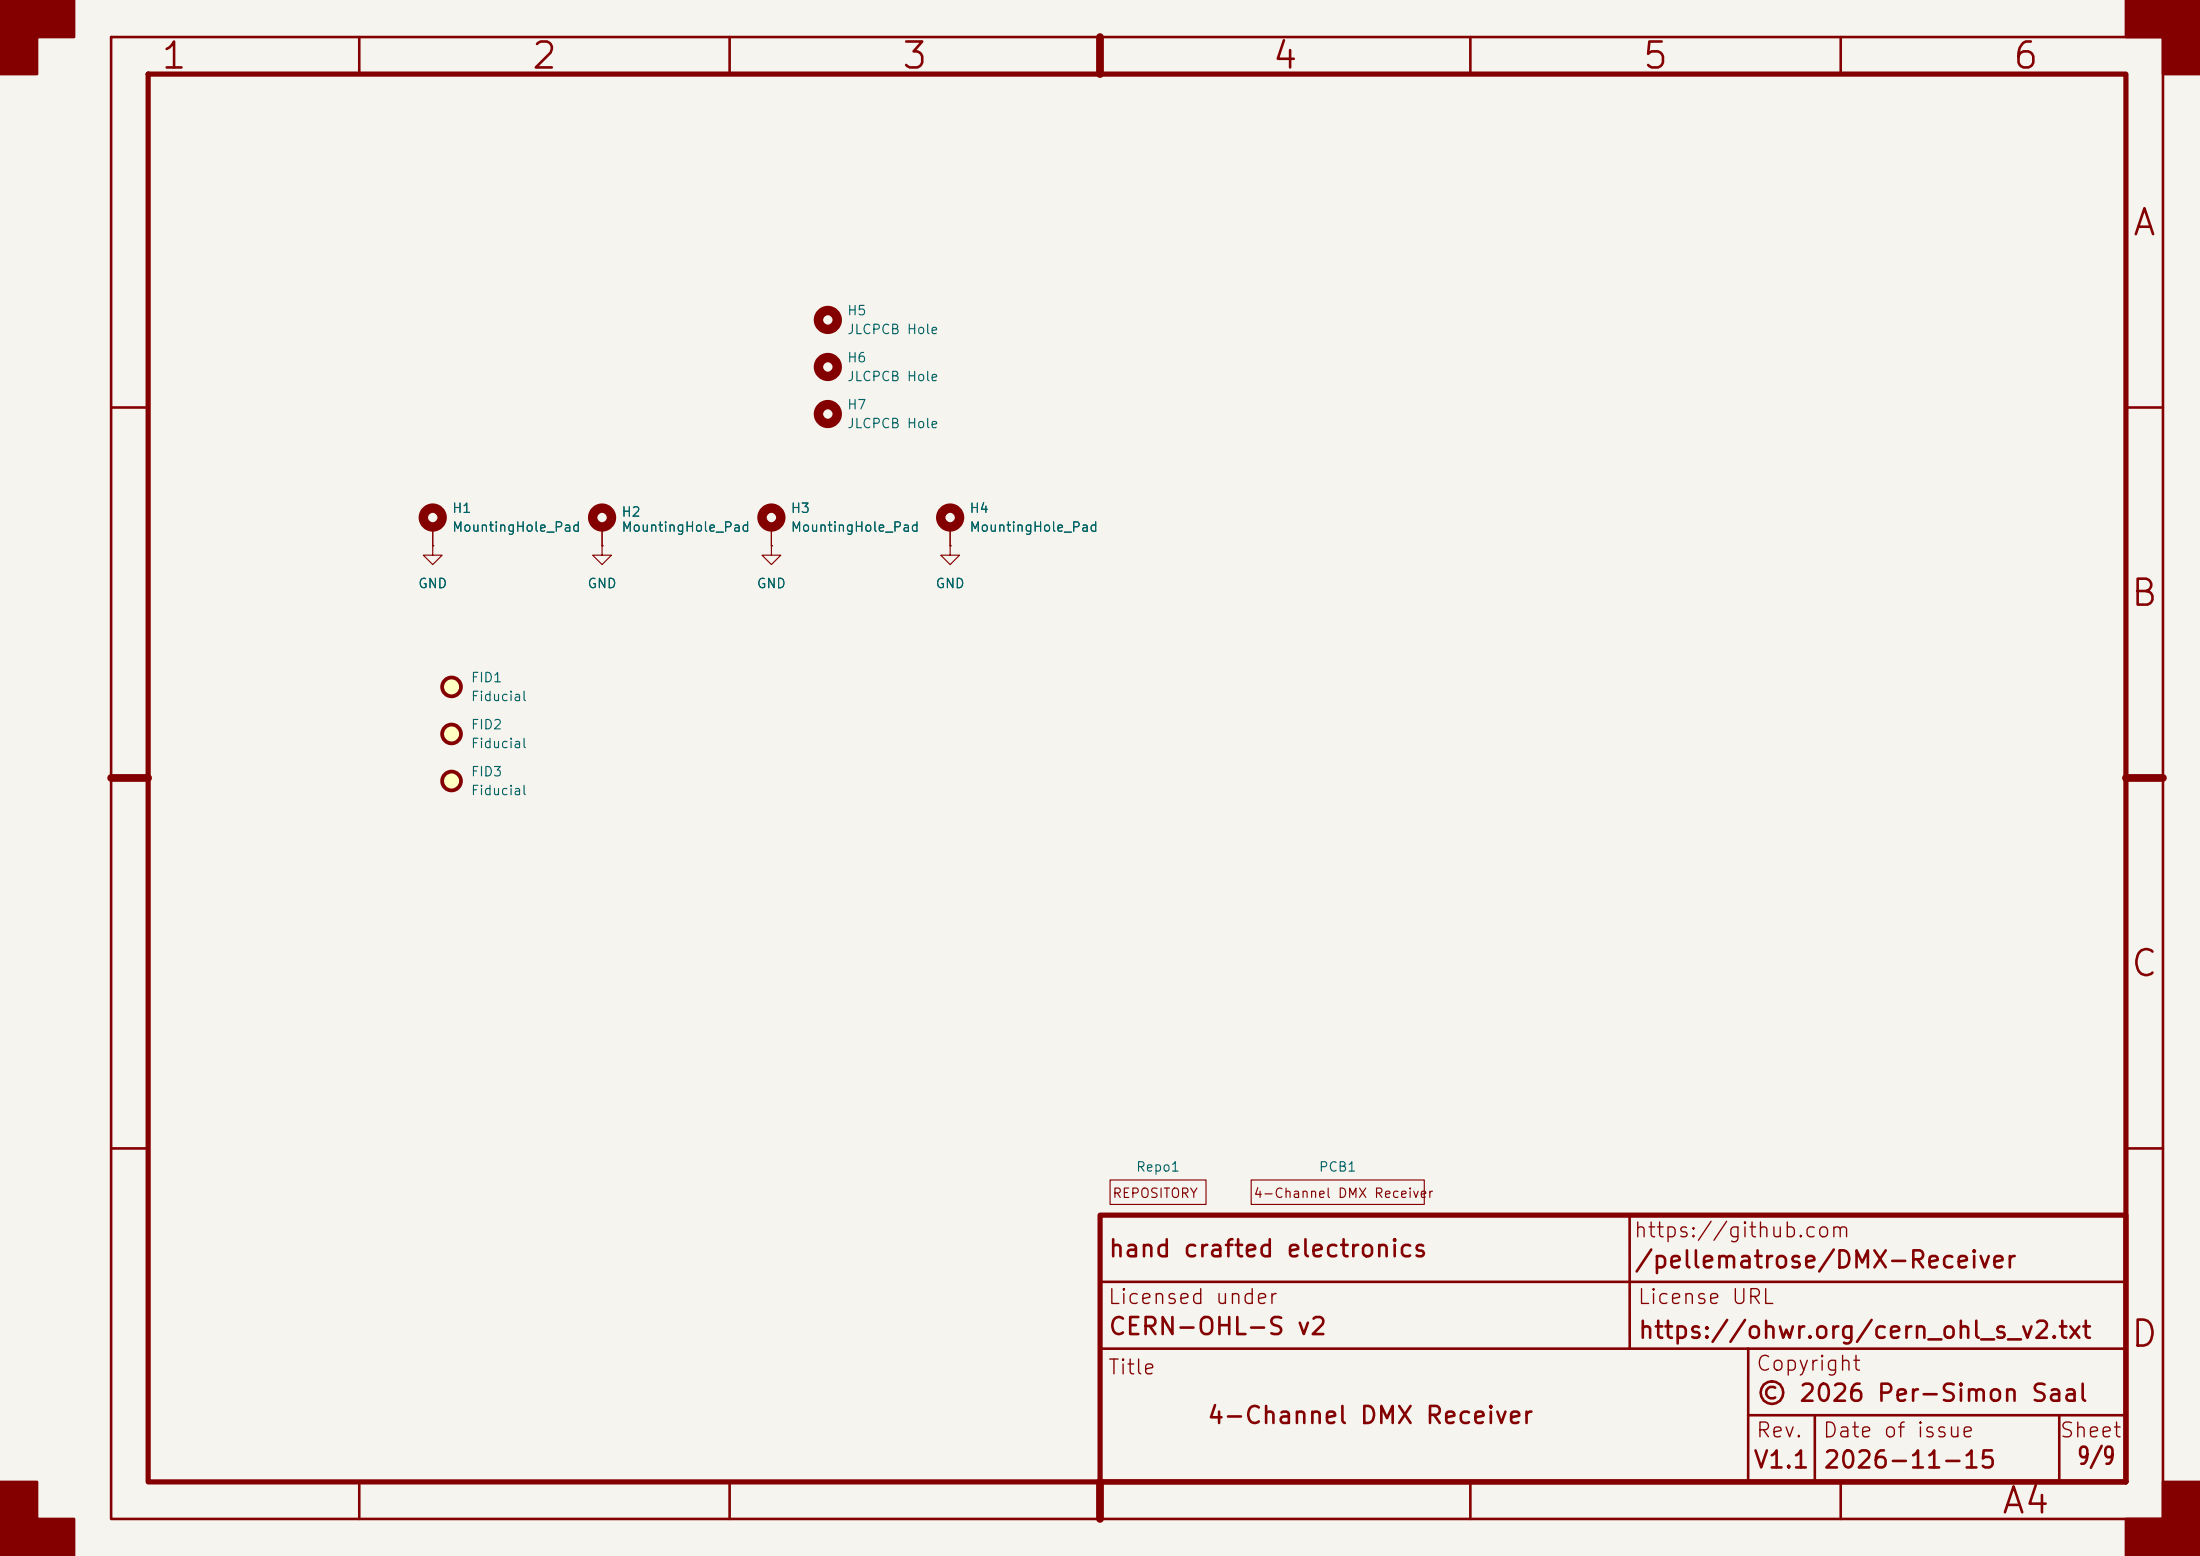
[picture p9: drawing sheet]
<svg xmlns="http://www.w3.org/2000/svg" width="297mm" height="210mm" viewBox="0 0 297 210" stroke-linecap="round" stroke-linejoin="round" font-family="sans-serif">
<path d="M0 0h297v210h-297z" fill="#f5f4ef" stroke="#f5f4ef" stroke-width=".14"/>
<g fill="none" stroke="#840000" stroke-width=".35">
<path d="M15 5h277v200h-277zM48.5 5v5M98.5 5v5M148.5 5v5M198.5 5v5M248.5 5v5M15 55h5M287 55h5M15 105h5M287 105h5M15 155h5M287 155h5"/>
<path d="M148.5 173h138.5M220 164v18M148.5 182h138.5M236 191h51M236 182v18M245 191v9M278 191v9M48.5 200v5M98.5 200v5M148.5 200v5M198.5 200v5M248.5 200v5"/>
</g>
<path d="M20 10h267v190h-267zM148.5 164h138.5v36h-138.5z" fill="none" stroke="#840000" stroke-width=".7"/>
<path d="M148.5 5v5M15 105h5M287 105h5M148.5 200v5" fill="none" stroke="#840000" stroke-width="1.1"/>
<g fill="#840000" stroke="#840000" stroke-width=".35">
<path d="M0 0h10v5h-5v5h-5z"/>
<path d="M0 200h5v5h5v5h-10z"/>
<path d="M287 0h10v10h-5v-5h-5z"/>
<path d="M292 200h5v10h-10v-5h5z"/>
</g>
<path d="M81.3 73.7v1.2h1.2l-1.2 1.3-1.3-1.3h1.3M81.3 73.7h.1" fill="none" stroke="#840000" stroke-width=".15"/>
<circle cx="61" cy="99.1" r="1.27" fill="#ffffc2"/>
<circle cx="61" cy="99.1" r="1.27" fill="none" stroke="#840000" stroke-width=".51"/>
<circle cx="61" cy="92.7" r="1.27" fill="#ffffc2"/>
<circle cx="61" cy="92.7" r="1.27" fill="none" stroke="#840000" stroke-width=".51"/>
<circle cx="58.4" cy="69.8" r="1.27" fill="none" stroke="#840000" stroke-width="1.3"/>
<path d="M58.4 71.1v2.6" fill="none" stroke="#840000" stroke-width=".15"/>
<circle cx="61" cy="105.4" r="1.27" fill="#ffffc2"/>
<circle cx="61" cy="105.4" r="1.27" fill="none" stroke="#840000" stroke-width=".51"/>
<g fill="none" stroke="#840000" stroke-width=".15">
<path d="M58.4 73.7v1.2h1.3l-1.3 1.3-1.3-1.3h1.3M58.4 73.7h.1M58.4 71.1v2.6M81.3 73.7h.1M81.3 71.1v2.6M104.1 73.7v1.2h1.3l-1.3 1.3-1.2-1.3h1.2M104.1 73.7h.1M104.1 71.1v2.6M128.3 73.7v1.2h1.2l-1.2 1.3-1.3-1.3h1.3M128.3 73.7h.1M128.3 71.1v2.6M149.9 159.3h12.9v3.3h-12.9z"/>
<path d="M168.9 159.3h23.4v3.3h-23.4z"/>
</g>
<g fill="none" stroke="#840000" stroke-width="1.3">
<circle cx="111.8" cy="55.9" r="1.27"/>
<circle cx="111.8" cy="43.2" r="1.27"/>
<circle cx="111.8" cy="49.5" r="1.27"/>
<circle cx="81.3" cy="69.8" r="1.27"/>
<circle cx="104.1" cy="69.8" r="1.27"/>
<circle cx="128.3" cy="69.8" r="1.27"/>
</g>
<g font-size="3.5" fill="#840000">
<text x="21.5" y="10.2">1</text>
<text x="71.5" y="10.2">2</text>
<text x="121.5" y="10.2">3</text>
<text x="171.5" y="10.2">4</text>
<text x="221.5" y="10.2">5</text>
<text x="271.5" y="10.2">6</text>
<text x="287.7" y="32.7">A</text>
<text x="287.4" y="82.7">B</text>
<text x="287.4" y="132.7">C</text>
<text x="287.4" y="182.7">D</text>
<text x="270" y="205.2">A4</text>
</g>
<g font-size="2.3" fill="#840000">
<text x="149.5" y="170.2">hand crafted electronics</text>
<text x="220.5" y="171.7">/pellematrose/DMX-Receiver</text>
<text x="149.5" y="180.7">CERN-OHL-S v2</text>
<text x="221" y="181.2">https://ohwr.org/cern_ohl_s_v2.txt</text>
<text x="237" y="189.7">© 2026 Per-Simon Saal</text>
<text x="162.8" y="192.7">4-Channel DMX Receiver</text>
<text x="236.5" y="198.7">V1.1</text>
<text x="246" y="198.7">2026-11-15</text>
<text x="280.3" y="198.2">9/9</text>
</g>
<g font-size="2" fill="#840000">
<text x="220.4" y="167.5">https://github.com</text>
<text x="149.4" y="176.5">Licensed under</text>
<text x="220.9" y="176.5">License URL</text>
<text x="236.9" y="185.5">Copyright</text>
<text x="149.4" y="186">Title</text>
<text x="236.9" y="194.5">Rev.</text>
<text x="245.9" y="194.5">Date of issue</text>
<text x="277.9" y="194.5">Sheet</text>
</g>
<g font-size="1.3" fill="#006464">
<text x="114.3" y="42.9">H5</text>
<text x="114.3" y="45.4">JLCPCB Hole</text>
<text x="114.3" y="49.2">H6</text>
<text x="114.3" y="51.8">JLCPCB Hole</text>
<text x="114.3" y="55.6">H7</text>
<text x="114.3" y="58.1">JLCPCB Hole</text>
<text x="60.9" y="69.5">H1</text>
<text x="83.8" y="70.1">H2</text>
<text x="106.7" y="69.5">H3</text>
<text x="130.8" y="69.5">H4</text>
<text x="60.9" y="72.1">MountingHole_Pad</text>
<text x="83.8" y="72.1">MountingHole_Pad</text>
<text x="106.7" y="72.1">MountingHole_Pad</text>
<text x="130.8" y="72.1">MountingHole_Pad</text>
<text x="56.4" y="79.7">GND</text>
<text x="79.2" y="79.7">GND</text>
<text x="102.1" y="79.7">GND</text>
<text x="126.2" y="79.7">GND</text>
<text x="63.5" y="92.4">FID1</text>
<text x="63.5" y="94.9">Fiducial</text>
<text x="63.5" y="98.8">FID2</text>
<text x="63.5" y="101.3">Fiducial</text>
<text x="63.5" y="105.1">FID3</text>
<text x="63.5" y="107.6">Fiducial</text>
<text x="153.3" y="158.4">Repo1</text>
<text x="178" y="158.4">PCB1</text>
</g>
<g font-size="1.3" fill="#840000">
<text x="150.1" y="162">REPOSITORY</text>
<text x="169.1" y="162">4-Channel DMX Receiver</text>
</g>
</svg>
